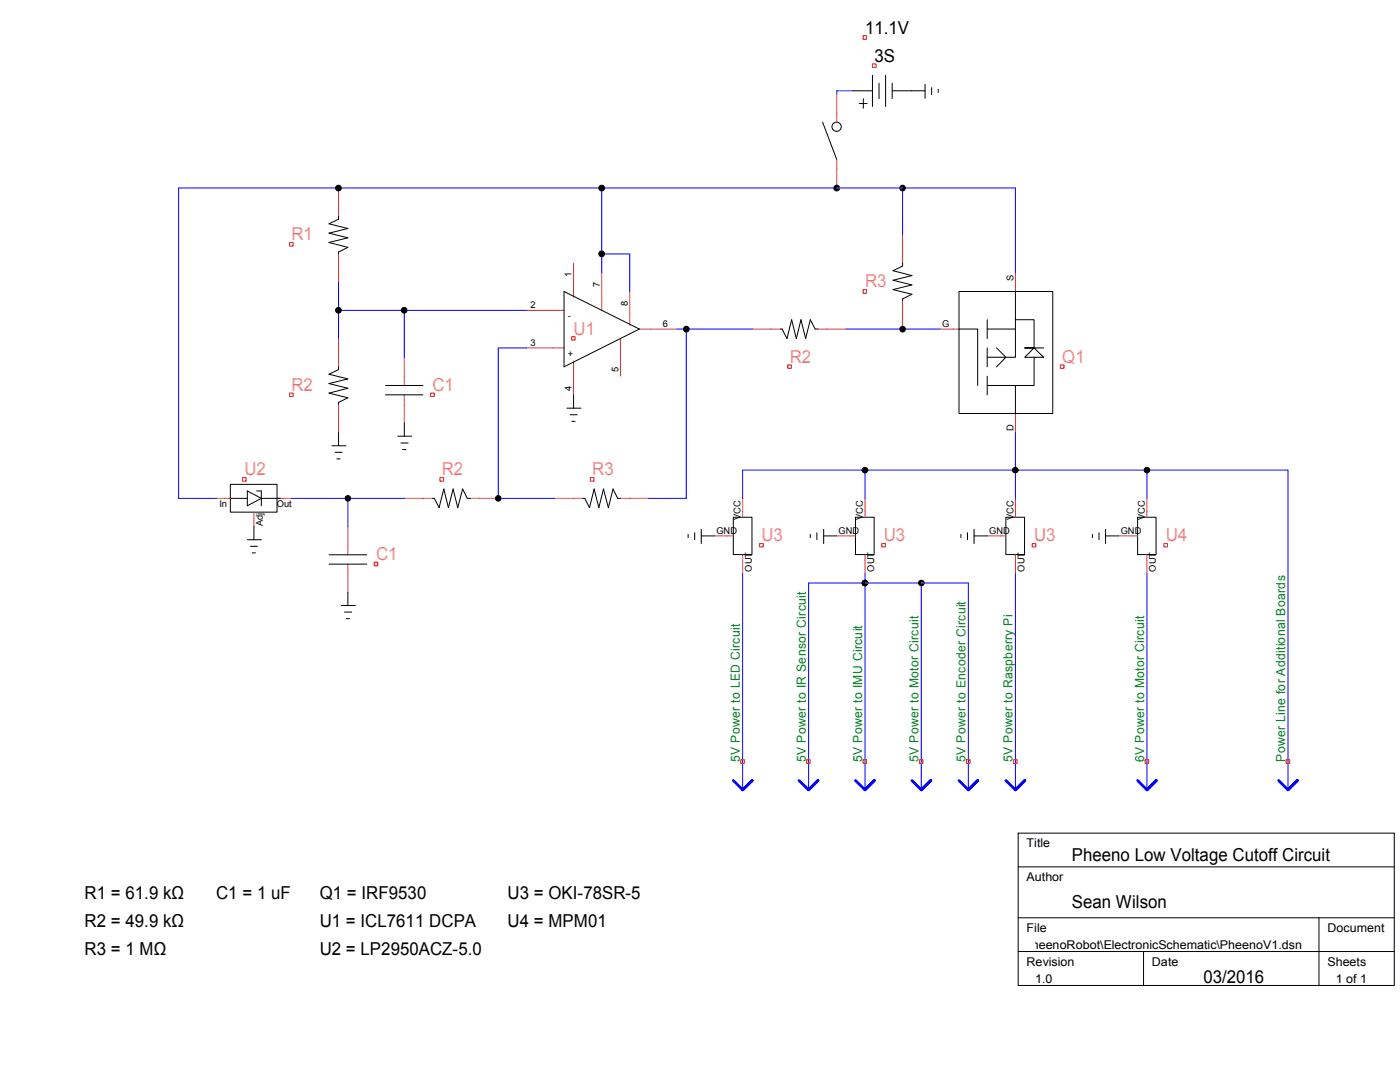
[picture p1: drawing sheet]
<svg xmlns="http://www.w3.org/2000/svg" width="279mm" height="216mm" viewBox="0 0 279 216" stroke-linecap="round" stroke-linejoin="round" font-family="sans-serif">
<g fill="none" stroke="#c04040" stroke-width=".2">
<path d="M167 18.8v5.6M67.6 37.5v5.6M167 31.9v5.6M67.6 50.7v5.6M114.5 52.5v6.8M120.1 54.4v7.5M125.7 58.2v6.7M180.1 46.9v5.6M202.6 54.4v3.8M67.6 67.6v5.6M80.7 71.3v5.6M80.7 78.8v5.6"/>
<path d="M105.1 69.4h7.5M105.1 61.9h7.5M114.5 72.1v6.7M123.8 67.6v7.5M127.6 65.7h7.5M150.1 65.7h5.6M163.2 65.7h5.7M180.1 60v5.7M187.6 65.7h3.8M43.1 99.4h2.9M55.3 99.4h2.9M67.6 80.7v5.6"/>
<path d="M80.7 99.4h5.6M93.8 99.4h5.6M110.7 99.4h5.6M123.8 99.4h5.7M148.2 99.4v3.8M172.6 99.4v3.8M202.6 82.5v3.8M202.6 99.4v3.8M228.9 99.4v3.8M50.7 102.2v2.9M69.4 105.1v5.6M69.4 112.6v5.6"/>
<path d="M142.6 106.9h3.7M148.2 110.7v3.8M167 106.9h3.7M172.6 110.7v3.8M197 106.9h3.7M202.6 110.7v3.8M223.3 106.9h3.7M228.9 110.7v3.8"/>
</g>
<g fill="none" stroke="#000" stroke-width=".2">
<path d="M170.2 18.1h3.9M172.3 19.7v1.9M174.1 15v6.3M175.4 16.6v3.1M176.7 15v6.3M178.1 18.1h6.5M178.1 16.6v3.1M184.6 16.8v2.8M185.9 17.5v1.4M187.2 17.8v.7M164.2 24.4l2.8 7.5M171.5 20.7h1.6"/>
<path d="M67.6 43.1v.6l-1.9 1 3.7 .9-3.7 .9 3.7 1-3.7 .9 3.7 1-1.8 .9v.4M112.6 58.2l15 7.5-15 7.5zM180.1 52.5v.6l-1.9 .9 3.8 1-3.8 .9 3.8 1-3.8 .9 3.8 .9-1.9 .9v.4M191.4 58.2h18.7v24.3h-18.7zM202.6 58.2v7.5M67.6 73.2v.5l-1.9 1 3.7 .9-3.7 .9 3.7 1-3.7 .9 3.7 1-1.8 .9v.4M76.9 76.9h7.5M76.9 78.8h7.5M114.5 78.8v2.6M155.7 65.7h.4l1 1.9 .9-3.8 .9 3.8 1-3.8 .9 3.8 .9-3.8 1 1.9h.5M191.4 65.7h3.7v11.2M197 65.7h5.6v5.6h-5.6"/>
<path d="M197 76.9h5.6v5.6M197 63.8v3.8M197 69.4v3.8M197 75.1v3.7M198.9 69.4l1.8 1.9-1.8 1.9M202.6 63.8h3.8v5.6l-1.9 1.9h3.8l-1.9-1.9h-1.9h3.8M206.4 71.3v5.6h-3.8M45.6 99.4h3.8M46 96.6h9.3v5.6h-9.3zM49.4 98l2.8 1.4-2.8 1.5zM51.2 98h1v2.9M52.2 99.4h3.7"/>
<path d="M66.3 88.9h2.7M66.9 90.3h1.4M67.2 91.6h.7M67.6 86.3v2.6M79.4 87h2.8M80 88.4h1.4M80.3 89.7h.7M80.7 84.4v2.6M86.3 99.4h.4l.9 1.9 1-3.7 .9 3.7 .9-3.7 1 3.7 .9-3.7 1 1.8h.5M113.2 81.4h2.8M113.8 82.8h1.4M114.1 84.1h.7"/>
<path d="M116.3 99.4h.4l.9 1.9 1-3.7 .9 3.7 .9-3.7 1 3.7 .9-3.7 1 1.8h.5M49.4 107.7h2.8M50 109h1.4M50.3 110.3h.7M50.7 105.1v2.6M65.7 110.7h7.5M65.7 112.6h7.5M69.4 118.2v2.6M137.3 106.6v.7M138.6 106.3v1.4M140 105.6v2.9M140 106.9h2.6"/>
<path d="M146.3 103.2h3.8v7.5h-3.8zM161.7 106.6v.7M163 106.3v1.4M164.4 106.9h2.6M164.4 105.6v2.9M170.7 103.2h3.8v7.5h-3.8zM191.8 106.6v.7M193.1 106.3v1.4M194.4 106.9h2.6M194.4 105.6v2.9M200.7 103.2h3.8v7.5h-3.8zM218 106.6v.7"/>
<path d="M219.3 106.3v1.4M220.6 106.9h2.7M220.6 105.6v2.9M227 103.2h3.7v7.5h-3.7zM68.1 120.8h2.8M68.7 122.1h1.5M69.1 123.4h.7M203.2 166.2h75.1v30.4h-75.1zM203.2 173h75.1M203.2 183.1h75.1M203.2 189.9h75.1M228.2 189.9v6.7"/>
<path d="M263.2 183.1v13.5"/>
<circle cx="167" cy="25.3" r=".92"/>
</g>
<g fill="none" stroke="#00f" stroke-width=".2">
<path d="M170.2 18.1h-3.2v.7M120.1 37.5v16.9M180.1 37.5v9.4M67.6 56.3v11.3M120.1 50.7h5.6v7.5M202.6 54.4v-16.9h-167v61.9h7.5M67.6 61.9h37.5M80.7 61.9v9.4M105.1 69.4h-5.7v30h11.3M135.1 65.7h15M136.9 65.7v33.7h-7.4M168.9 65.7h18.7"/>
<path d="M58.2 99.4h22.5M69.4 99.4v5.7M148.2 99.4v-5.6h108.8v63.8M172.6 93.8v5.6M202.6 86.3v13.1M228.9 93.8v5.6M148.2 114.5v43.1M172.6 114.5v43.1M183.9 116.3v41.3M202.6 114.5v43.1M228.9 114.5v43.1M161.4 157.6v-41.3h31.9v41.3"/>
</g>
<g fill="none" stroke="#f00" stroke-width=".2">
<path d="M172.3 7.1h.6v.7h-.6zM174.1 12.7h.7v.8h-.7zM57.8 48.4h.7v.7h-.7zM172.3 57.8h.6v.7h-.6zM57.8 78.4h.7v.7h-.7zM85.9 78.4h.8v.7h-.8zM114.1 67.2h.7v.7h-.7zM157.2 72.8h.7v.7h-.7zM211.6 72.8h.7v.7h-.7zM48.4 95.3h.7v.7h-.7zM87.8 95.3h.7v.7h-.7zM117.8 95.3h.7v.7h-.7z"/>
<path d="M74.7 112.2h.7v.7h-.7zM151.6 108.5h.7v.6h-.7zM176 108.5h.7v.6h-.7zM206 108.5h.7v.6h-.7zM232.3 108.5h.7v.6h-.7zM147.8 151.6h.7v.7h-.7zM161 151.6h.7v.7h-.7zM172.3 151.6h.6v.7h-.6zM183.5 151.6h.7v.7h-.7zM192.9 151.6h.7v.7h-.7zM202.3 151.6h.7v.7h-.7zM228.5 151.6h.7v.7h-.7z"/>
<path d="M256.7 151.6h.7v.7h-.7z"/>
</g>
<g fill="#000" stroke="#000" stroke-width=".2">
<circle cx="67.5" cy="37.5" r=".57"/>
<circle cx="120.1" cy="37.5" r=".57"/>
<circle cx="167" cy="37.5" r=".57"/>
<circle cx="180.1" cy="37.5" r=".56"/>
<circle cx="120.1" cy="50.7" r=".57"/>
<circle cx="67.5" cy="61.9" r=".57"/>
<circle cx="80.7" cy="61.9" r=".57"/>
<circle cx="137" cy="65.7" r=".57"/>
<circle cx="180.1" cy="65.7" r=".56"/>
<circle cx="69.4" cy="99.4" r=".55"/>
<circle cx="99.4" cy="99.4" r=".55"/>
<circle cx="172.6" cy="93.8" r=".56"/>
<circle cx="202.6" cy="93.8" r=".56"/>
<circle cx="228.9" cy="93.8" r=".55"/>
<circle cx="172.6" cy="116.3" r=".56"/>
<circle cx="183.9" cy="116.3" r=".56"/>
</g>
<path d="M146.3 155.7l1.9 1.9 1.9-1.9-1.9 1.9M159.5 155.7l1.9 1.9 1.8-1.9-1.8 1.9M170.7 155.7l1.9 1.9 1.9-1.9-1.9 1.9M182 155.7l1.9 1.9 1.9-1.9-1.9 1.9M191.4 155.7l1.9 1.9 1.8-1.9-1.8 1.9M200.7 155.7l1.9 1.9 1.9-1.9-1.9 1.9M227 155.7l1.9 1.9 1.9-1.9-1.9 1.9M255.2 155.7l1.8 1.9 1.9-1.9-1.9 1.9" fill="none" stroke="#00f" stroke-width=".55"/>
<g font-size="3.6">
<text x="172.6" y="6.7">11.1V</text>
<text x="174.5" y="12.3">3S</text>
<text x="213.9" y="171.8">Pheeno Low Voltage Cutoff Circuit</text>
<text x="16.9" y="179.3">R1 = 61.9 kΩ</text>
<text x="43.1" y="179.3">C1 = 1 uF</text>
<text x="63.8" y="179.3">Q1 = IRF9530</text>
<text x="101.3" y="179.3">U3 = OKI-78SR-5</text>
<text x="16.9" y="185">R2 = 49.9 kΩ</text>
<text x="63.8" y="185">U1 = ICL7611 DCPA</text>
<text x="101.3" y="185">U4 = MPM01</text>
<text x="213.9" y="181.2">Sean Wilson</text>
<text x="16.9" y="190.6">R3 = 1 MΩ</text>
<text x="63.8" y="190.6">U2 = LP2950ACZ-5.0</text>
<text x="240.2" y="196.2">03/2016</text>
</g>
<g font-size="3.6" fill="#ff8080">
<text x="58.2" y="48">R1</text>
<text x="172.6" y="57.4">R3</text>
<text x="114.5" y="66.8">U1</text>
<text x="58.2" y="78">R2</text>
<text x="86.3" y="78">C1</text>
<text x="157.6" y="72.4">R2</text>
<text x="212" y="72.4">Q1</text>
<text x="48.8" y="94.9">U2</text>
<text x="88.2" y="94.9">R2</text>
<text x="118.2" y="94.9">R3</text>
<text x="75.1" y="111.8">C1</text>
<text x="152" y="108">U3</text>
<text x="176.4" y="108">U3</text>
<text x="206.4" y="108">U3</text>
<text x="232.7" y="108">U4</text>
</g>
<g font-size="2.5" fill="#008020">
<text x="147.7" y="152" transform="rotate(-90 147.7 152)">5V Power to LED Circuit</text>
<text x="160.8" y="152" transform="rotate(-90 160.8 152)">5V Power to IR Sensor Circuit</text>
<text x="172.1" y="152" transform="rotate(-90 172.1 152)">5V Power to IMU Circuit</text>
<text x="183.3" y="152" transform="rotate(-90 183.3 152)">5V Power to Motor Circuit</text>
<text x="192.7" y="152" transform="rotate(-90 192.7 152)">5V Power to Encoder Circuit</text>
<text x="202.1" y="152" transform="rotate(-90 202.1 152)">5V Power to Raspberry Pi</text>
<text x="228.3" y="152" transform="rotate(-90 228.3 152)">6V Power to Motor Circuit</text>
<text x="256.5" y="152" transform="rotate(-90 256.5 152)">Power Line for Additional Boards</text>
</g>
<g font-size="2.4">
<text x="204.9" y="169.1">Title</text>
<text x="204.9" y="175.8">Author</text>
<text x="204.9" y="185.9">File</text>
<text x="264.9" y="185.9">Document</text>
<text x="152.2" y="189.3">E:\SeanResearch\PheenoRobot\GitRepository\PheenoRobot\ElectronicSchematic\PheenoV1.dsn</text>
<text x="204.9" y="192.7">Revision</text>
<text x="206.6" y="196.1">1.0</text>
<text x="229.9" y="192.7">Date</text>
<text x="264.9" y="192.7">Sheets</text>
<text x="266.6" y="196.1">1 of 1</text>
</g>
<g font-size="1.9">
<text x="114.1" y="55.4" transform="rotate(-90 114.1 55.4)">1</text>
<text x="119.7" y="57.3" transform="rotate(-90 119.7 57.3)">7</text>
<text x="202.2" y="56" transform="rotate(-90 202.2 56)">S</text>
<text x="105.8" y="61.5">2</text>
<text x="113.3" y="63.7">-</text>
<text x="125.3" y="61" transform="rotate(-90 125.3 61)">8</text>
<text x="132.3" y="65.2">6</text>
<text x="188" y="65.2">G</text>
<text x="105.8" y="69">3</text>
<text x="113.3" y="71.2">+</text>
<text x="123.4" y="74.3" transform="rotate(-90 123.4 74.3)">5</text>
<text x="114.1" y="78.1" transform="rotate(-90 114.1 78.1)">4</text>
<text x="202.2" y="85.9" transform="rotate(-90 202.2 85.9)">D</text>
<text x="43.8" y="101.2">In</text>
<text x="55.3" y="101.2">Out</text>
<text x="52.5" y="105" transform="rotate(-90 52.5 105)">Adj</text>
<text x="143" y="106.5">GND</text>
<text x="147.8" y="103.8" transform="rotate(-90 147.8 103.8)">VCC</text>
<text x="167.4" y="106.5">GND</text>
<text x="172.2" y="103.8" transform="rotate(-90 172.2 103.8)">VCC</text>
<text x="197.4" y="106.5">GND</text>
<text x="202.2" y="103.8" transform="rotate(-90 202.2 103.8)">VCC</text>
<text x="223.7" y="106.5">GND</text>
<text x="228.5" y="103.8" transform="rotate(-90 228.5 103.8)">VCC</text>
<text x="150" y="114" transform="rotate(-90 150 114)">OUT</text>
<text x="174.4" y="114" transform="rotate(-90 174.4 114)">OUT</text>
<text x="204.4" y="114" transform="rotate(-90 204.4 114)">OUT</text>
<text x="230.7" y="114" transform="rotate(-90 230.7 114)">OUT</text>
</g>
</svg>
